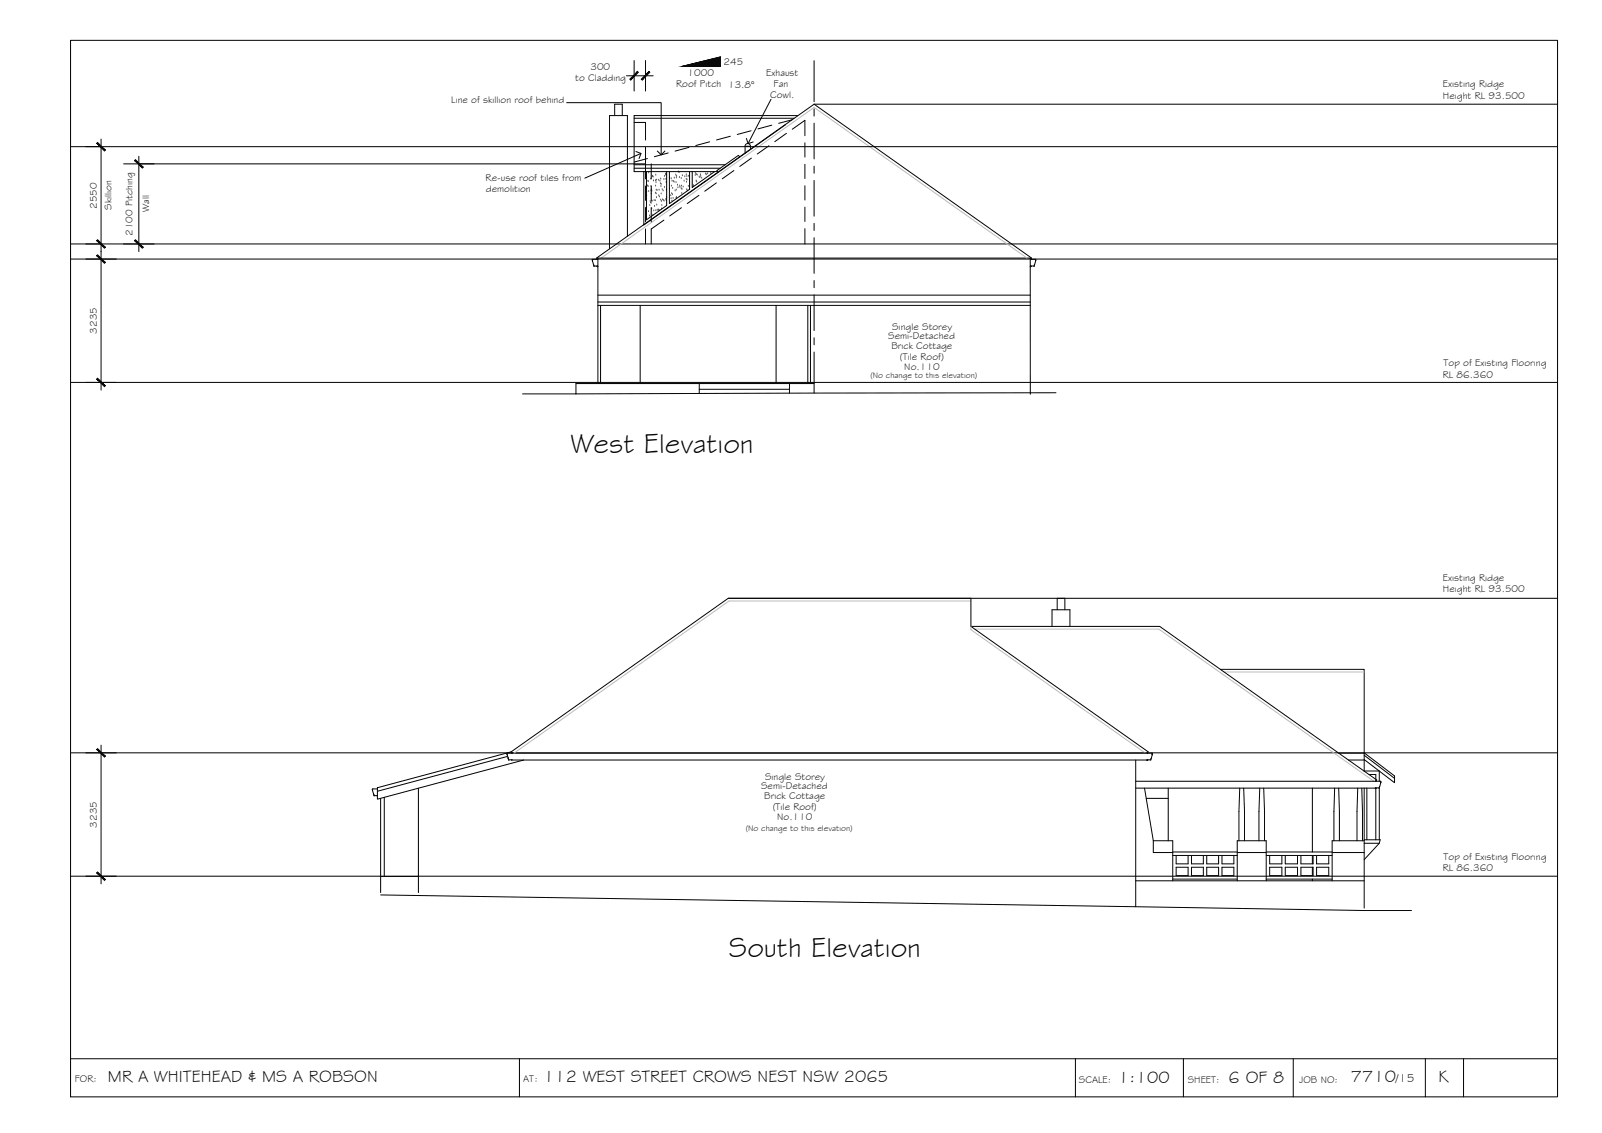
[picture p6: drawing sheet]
<svg xmlns="http://www.w3.org/2000/svg" width="420mm" height="297mm" viewBox="0 0 420 297" stroke-linecap="round" stroke-linejoin="round" font-family="sans-serif">
<!-- layer: CEILING-FLOOR LINES -->
<path d="M18.5 38.5h390M213.5 27.3h195M36.4 43h132.9M18.5 67.9h390M18.5 64h390M18.5 100.3h390M191 156.9h217.5M18.5 197.4h390M18.5 229.7h390" fill="none" stroke="#000" stroke-width=".26"/>
<!-- layer: BORDER -->
<path d="M18.5 10.6h390v277h-390zM18.5 277.6h390M136.2 277.6v10M282.1 277.6v10M310.4 277.6v10M339.2 277.6v10M373.8 277.6v10M383.8 277.6v10" fill="none" stroke="#000" stroke-width=".26"/>
<!-- layer: EXISTING -->
<g fill="none" stroke="#000" stroke-width=".26">
<path d="M161.2 30.3v-3h2v3M155.4 68.4h.1M155.4 68.4l.4 1.4M155.8 69.8h.8M155.8 69.8h.1M156.5 69.8h.3M156.7 69.7l-.1 .1M156.7 68h.1M156.7 69.7v.2h.1M156.7 68l-.3-.3 57.1-40.4 57.1 40.4-.3 .3M156.8 68h-1.4v.4M156.8 79.2h113.4"/>
<path d="M156.8 77.4h113.4M164.6 61.9v-31.6h-4.7v34.9M270.2 69.8h.3M270.3 68h.1M270.3 68h1.2l.2 .2M270.4 69.8l-.2 .1M270.4 69.8h.8M271.2 69.8h.1M271.7 68.2l-.5 1.6M156.8 80.1h113.4M157.5 80.1v20.5M167.9 80.1v20.2"/>
<path d="M203.5 80.1v20.2M211.9 80.1v20.5M212.6 80.1v20.5M156.8 100.6v-32.9h113.4v35.7M183.4 100.6v2.6M183.4 102.1h23.7M207.1 100.6v2.5M213.5 100.6h-62.4v2.7M277.3 159.9v-3h2v3M254.6 164.2h49.6l56.9 40.3-.3 .3M254.6 164.2l46.5 32.9-.2 .4M254.6 164.2v-7.3h-63.6l-56.9 40.2"/>
<path d="M275.9 164.2v-4.3h4.7v4.3M320.1 175.5h37.7v21.9M133.1 197.4l-.2 .2 .4 1.2M133.1 197.5l169-.1 .1 .5M133.1 198.3l-34.1 9.1M133.3 198.8l.1 .4M133.3 198.8h.1M133.4 199.3h167.7M133.4 199.2h.1M134.1 197.1l-35.1 9.4v3l38.4-10.2M134.1 197.1l.2 .4M134.3 197.5h.1"/>
<path d="M297.9 199.3v38.4M300.7 199.3l.2 .1v-.3l.9 .2M300.9 197.5h.1M301.8 199.2h.1M302.2 197.9h.1M302.2 197.9l-.4 1.3M351.1 197.5h6.7M353.7 199.3h4.1M357.8 197.4l7.9 6v1.8l-7.9-6.1M357.8 197.4v4.8M357.8 198l7.9 6.1M97.8 206.8h1.2"/>
<path d="M97.8 206.8l-.2 .1 .4 1.3M98 208.2l.1 .4M98 208.2h.1M98.1 208.6h.9M98.1 208.6h.1M99 206.8h.1M99.8 209.3v24.7M100.8 209.1v20.7M109.7 206.6v27.4M297.9 204.8h64.1l.1 .4M297.9 206.6h62.9M300.2 206.6l2.3 13.8"/>
<path d="M300.6 209.3h5.8M306.4 206.6v13.8M325.1 206.6l-.2 13.8M326.2 206.6l.2 13.8M330.4 206.6l-.2 13.8M331.4 206.6l.2 13.8M344.2 206.6v16.8M350 206.6l-.2 13.8M351.1 206.6l.2 13.8M356.1 206.6l-.2 13.8M357.2 206.6l.1 13.8M357.8 202.1h3.9v2.7"/>
<path d="M357.8 206.6v31.5M358.5 206.6v13.6M359 203h1.8v1.3M360.6 206.6l.2 .2M360.8 206.5l.9 .1M360.8 204.8h.1M360.8 206.5v.1M360.8 206.6v13.6M361.7 206.6h.1M361.7 206.6v13.6M362.1 205.2h.1M362.1 205.2l-.4 1.4"/>
<path d="M99.8 229.8h9.9M297.9 230.9h59.9M302.5 220.4h5.1v10.5M302.5 220.4v3.1h5.1M307.6 230.5h16.9M307.6 223.4h16.9M307.6 224.3h16.9M308.5 227.4h3.1v2.2h-3.1zM308.5 224.3v2.2h3.1v-2.2M312.5 227.4h3.1v2.2h-3.1zM312.5 224.3v2.2h3.1v-2.2M316.5 227.4h3.1v2.2h-3.1z"/>
<path d="M316.5 224.3v2.2h3.1v-2.2M320.5 227.4h3.1v2.2h-3.1zM320.5 224.3v2.2h3.1v-2.2M324.5 230.9v-10.5h7.6v10.5M324.5 223.5h7.6M332.1 230.5h17.3M332.1 223.4h17.3M332.1 224.3h17.3M333 227.4h3.2v2.2h-3.2zM333 224.3v2.2h3.2v-2.2M337.1 227.4h3.2v2.2h-3.2zM337.1 224.3v2.2h3.2v-2.2"/>
<path d="M341.2 227.4h3.2v2.2h-3.2zM341.2 224.3v2.2h3.2v-2.2M344.2 224.3v2.2M344.2 227.4v2.2M344.2 230.5v.4M345.3 227.4h3.2v2.2h-3.2zM345.3 224.3v2.2h3.2v-2.2M349.4 223.5h8.4M357.8 220.2h4.2l-.3 .9h-3.9M357.8 220.4h-8.4v10.5M361.7 221.1l-3.9 4.3"/>
</g>
<!-- layer: DIMENSION -->
<g fill="none" stroke="#000" stroke-width=".26">
<path d="M164.3 19.9h7M166.3 15.9v8M169.3 15.9v8M22.5 38.5h4M26.5 36.5v65.8M32.4 43h8M36.4 41v25M22.5 67.9h8M22.5 64h4M32.4 64h8M22.5 100.3h8M22.5 197.4h8"/>
<path d="M26.5 195.4v36.3M22.5 229.7h8"/>
</g>
<!-- layer: 0 -->
<g fill="#000" stroke="#000" stroke-width=".26">
<path d="M167.2 18.7l-1.8 2.3 2-2zM167.2 18.7l-1.8 2.3-.2-.2z"/>
<path d="M25.4 37.6l2 2 .2-.2zM25.4 37.6l.2-.2 2 2z"/>
<path d="M170.2 18.7l-2 2.1 .2 .2zM170.2 18.7l.2 .3-2 2z"/>
<path d="M35.3 42.1l2 2 .2-.2zM35.5 41.9l2 2-2.2-1.8z"/>
<path d="M25.4 63.1l2.2 1.7-2-1.9zM25.4 63.1l2.2 1.7-.2 .3z"/>
<path d="M25.4 67l2 2 .2-.2zM25.4 67l.2-.2 2 2z"/>
<path d="M35.5 62.9l-.2 .2 2.2 1.7zM35.3 63.1l2.2 1.7-.2 .3z"/>
<path d="M25.6 99.2l-.2 .2 2.2 1.7zM25.4 99.4l2.2 1.7-.2 .3z"/>
<path d="M25.4 196.5l2 2 .2-.2zM25.4 196.5l.2-.2 2 2z"/>
<path d="M25.4 228.8l2.2 1.8-2-2zM25.4 228.8l2.2 1.8-.2 .2z"/>
</g>
<!-- layer: BOUNDARY -->
<path d="M213.5 15.9v10.8M213.5 28.5v1.9M213.5 32.3v9.4M213.5 43.6v1.8M213.5 47.3v9.4M213.5 58.5v1.9M213.5 62.3v9.4M213.5 73.5v1.9M213.5 77.3v9.4M213.5 88.6v1.8M213.5 92.3v10.8" fill="none" stroke="#000" stroke-width=".26"/>
<!-- layer: 0.13 -->
<g fill="none" stroke="#000" stroke-width=".26">
<path d="M166.3 32.1h3v4.6M169.3 38.6v8.3M180.7 38.6l-3.7 1M186.1 37.2l-3.6 1M191.5 35.7l-3.6 1M197 34.3l-3.6 1M201.7 38.2l-3.1 2.2M202.4 32.8l-3.6 1M206.3 35l-3.1 2.1M207.7 31.4l-3.5 .9M207.8 33.9l3.3-2.3v4M211.1 37.4v3.8"/>
<path d="M169.3 48.8v3.7M169.3 54.4v3.8M169.8 41.6l-3.5 .9M170.8 43v3.9M170.8 48.8v3.7M170.8 54.4v3.8M174.1 57.7l-3.3 2.3M175.2 40.1l-3.6 1M178.7 54.5l-3.1 2.1M183.3 51.2l-3.1 2.2M187.9 48l-3.1 2.1M192.5 44.7l-3.1 2.2"/>
<path d="M197.1 41.5l-3.1 2.1M211.1 43.1v3.7M211.1 48.7v3.7M211.1 54.3v3.8M211.1 59.9v4.1M169.3 60v4M170.8 60v4"/>
</g>
<!-- layer: EXISTING -->
<path d="M157.7 67.7l55.8-39.5 55.9 39.5M254.6 157.6h-63.4l-56.4 39.9M254.6 164.2v.9l45.8 32.4M255.6 164.9h48.3l56.4 39.9M321.1 176.2h36.7" fill="none" stroke="#bababa" stroke-width=".26"/>
<!-- layer: WINDOWS -->
<path d="M194 41.1l-.3-.4-5.7 4.1 .3 .4" fill="none" stroke="#000" stroke-width=".26"/>
<!-- layer: GRDLEV -->
<path d="M277 103l-139.9 .3M99.8 234.6l258 4.1h12.4" fill="none" stroke="#000" stroke-width=".26"/>
<!-- layer: NEWWORK -->
<path d="M166.3 31h42M206 32.7l-37.1 26.3v-14M209.3 30.3h-43v14.7h21.8M166.3 43.2h23.9M166.3 44.1h22.6M169.6 45v12.6l5.2-3.7v-8.9M175.6 45v8.4l5.3-3.8v-4.6M181.6 45v4.1l5.8-4.1" fill="none" stroke="#000" stroke-width=".26"/>
<!-- layer: HATCH -->
<g fill="none" stroke="#545454" stroke-width=".26">
<path d="M169.6 55.8h.1M169.6 52.2h.1M169.6 50.3h.1M169.6 51.3h.1M169.8 48.7h.1M169.9 47.5h.1M170 48.9h.1M170 47.6h.1M170.1 55.5h.1M170.1 50.2h.1M170.1 45.3h.1M170.4 56.6h.1"/>
<path d="M170.4 53.9h.1M170.5 52.8h.1M170.6 53.1h.1M170.7 46.9h.1M170.7 48.9h.1M170.7 50.1h.1M170.8 53.3h.1M170.8 50.9h.1M170.9 52.8h.1M170.9 49.7h.1M170.9 54.8h.1M170.9 50.1h.1"/>
<path d="M171.1 52.7h.1M171.1 46.2h.1M171.2 56.4h.1M171.3 46.4h.1M171.4 47.4h.1M171.5 55.3h.1M171.6 52.6h.1M171.7 54.1h.1M171.9 52.6h.1M171.9 50.6h.1M171.9 47.4h.1M171.9 48.8h.1"/>
<path d="M172 45.9h.1M172 55.2h.1M172 47.9h.1M172.1 50.8h.1M172.1 49.8h.1M172.2 51.8h.1M172.2 47.2h.1M172.2 53.8h.1M172.3 49.9h.1M172.4 55.1h.1M172.7 55h.1M172.7 47.3h.1"/>
<path d="M172.8 51.3h.1M172.8 55.1h.1M172.9 49.9h.1M172.9 55.2h.1M173 51.6h.1M173.1 47.5h.1M173.2 48.2h.1M173.3 46.9h.1M173.3 52.4h.1M173.3 48.9h.1M173.4 50.9h.1M173.4 48.3h.1"/>
<path d="M173.5 52.8h.1M173.5 54.8h.1M173.6 53.9h.1M173.7 49.8h.1M173.8 52.4h.1M173.9 50.1h.1M174 52.5h.1M174.1 47.1h.1M174.2 52.7h.1M174.3 46.2h.1M174.3 49.1h.1M174.5 45.7h.1"/>
<path d="M174.6 52.3h.1M174.7 45.9h.1M174.7 47h.1M174.7 45.8h.1M174.7 47.9h.1M174.7 52.6h.1M174.8 49.8h.1M174.8 51.8h.1M175.6 49.5h.1M175.6 46.6h.1M175.9 51.3h.1M176 52.1h.1"/>
<path d="M176 46.9h.1M176.1 48.8h.1M176.2 50.8h.1M176.2 52.7h.1M176.3 47.5h.1M176.4 51h.1M176.4 49.4h.1M176.5 52h.1M176.6 47.6h.1M176.8 47.7h.1M176.9 46.7h.1M177.1 50.1h.1"/>
<path d="M177.2 45.9h.1M177.3 47.9h.1M177.4 49.8h.1M177.4 51.9h.1M177.4 52h.1M177.4 46.6h.1M177.4 51.8h.1M177.4 46.2h.1M177.7 48.5h.1M177.8 49.2h.1M177.9 45.1h.1M178.1 45.3h.1"/>
<path d="M178.2 46.5h.1M178.3 48.8h.1M178.3 49.1h.1M178.7 46.8h.1M178.7 49.5h.1M178.7 48.8h.1M178.8 50.7h.1M178.9 49.6h.1M179 46.1h.1M179.2 49h.1M179.4 47.5h.1M179.6 46.3h.1"/>
<path d="M180 45.8h.1M180 47h.1M180.1 47.8h.1M180.1 49.7h.1M180.1 46.3h.1M180.2 47.2h.1M180.2 50h.1M180.5 48.9h.1M180.6 46.2h.1M181.9 48.7h.1M182.3 46h.1M182.4 45.5h.1"/>
<path d="M182.6 47.5h.1M182.7 45.8h.1M182.7 47.7h.1M182.9 45.9h.1M183.4 46.4h.1M183.6 46.6h.1M183.7 45.8h.1M183.8 46.2h.1M184 46.7h.1M185.1 45.6h.1M185.2 45.8h.1M185.6 45.6h.1"/>
<path d="M186.4 45.5h.1"/>
</g>
<!-- layer: TEXT -->
<path d="M178.9 17.4l10-2.5v2.5z" fill="#000" stroke="#000" stroke-width=".26"/>
<path d="M178.9 17.4l10-2.5v2.5zM188.9 15l-10 2.4" fill="none" stroke="#000" stroke-width=".26"/>
<!-- layer: SERVICES -->
<path d="M195.4 38.3a.71 .71 0 0 1 .7-.7 .71 .71 0 0 1 .7 .7M196.8 39.1v-.8h-1.4v1.9" fill="none" stroke="#000" stroke-width=".26"/>
<!-- layer: 0 -->
<path d="M148.6 26.9h24.8v13.7M166.8 39.7l1.3 .5-.5 1.4M172.4 39.6l1 1 1-1M195.8 36.3l.4 1.3 1.3-.4M202.2 26l-6 11.6M168.1 40.2l-14.7 6.5" fill="none" stroke="#000" stroke-width=".26"/>
<g font-size="7.5">
<text x="149.6" y="118.7">West Elevation</text>
<text x="191.1" y="250.9">South Elevation</text>
</g>
<g font-size="4.5">
<text x="28.3" y="283.6">MR A WHITEHEAD &amp; MS A ROBSON</text>
<text x="142.5" y="283.6">112 WEST STREET CROWS NEST NSW 2065</text>
<text x="293.3" y="283.9">1:100</text>
<text x="322.2" y="283.9">6 OF 8</text>
<text x="354.3" y="283.8">7710</text>
<text x="377.3" y="283.7">K</text>
</g>
<text font-size="3.2" x="366.1" y="283.8">/15</text>
<g font-size="2.6">
<text x="189.8" y="17">245</text>
<text x="150.9" y="21.2">to Cladding</text>
<text x="154.8" y="18.2">300</text>
<text x="177.3" y="22.9">Roof Pitch 13.8°</text>
<text x="180.3" y="20">1000</text>
<text x="201" y="19.9">Exhaust</text>
<text x="202.9" y="22.8">Fan</text>
<text x="378.4" y="22.9">Existing Ridge</text>
<text x="118.4" y="27">Line of skillion roof behind</text>
<text x="202" y="25.7">Cowl.</text>
<text x="378.4" y="25.9">Height RL 93.500</text>
<text x="127.4" y="47.5">Re-use roof tiles from</text>
<text x="127.5" y="50.4">demolition</text>
<text x="25.4" y="54.8" transform="rotate(-90 25.4 54.8)">2550</text>
<text x="29.3" y="55" transform="rotate(-90 29.3 55)">Skillion</text>
<text x="39.2" y="55.6" transform="rotate(-90 39.2 55.6)">Wall</text>
<text x="34.7" y="61.9" transform="rotate(-90 34.7 61.9)">2100 Pitching</text>
<text x="25.4" y="87.5" transform="rotate(-90 25.4 87.5)">3235</text>
<text x="233" y="88.9">Semi-Detached</text>
<text x="234" y="86.5">Single Storey</text>
<text x="233.8" y="91.5">Brick Cottage</text>
<text x="236" y="94.3">(Tile Roof)</text>
<text x="237.2" y="97.1">No.110</text>
<text x="378.4" y="99">RL 86.360</text>
<text x="378.6" y="96.1">Top of Existing Flooring</text>
<text x="378.4" y="155.3">Height RL 93.500</text>
<text x="378.4" y="152.4">Existing Ridge</text>
<text x="199.6" y="206.8">Semi-Detached</text>
<text x="200.4" y="209.4">Brick Cottage</text>
<text x="200.6" y="204.4">Single Storey</text>
<text x="202.7" y="212.3">(Tile Roof)</text>
<text x="203.8" y="215">No.110</text>
<text x="25.4" y="217" transform="rotate(-90 25.4 217)">3235</text>
<text x="378.6" y="225.5">Top of Existing Flooring</text>
<text x="378.4" y="228.5">RL 86.360</text>
<text x="19.6" y="283.8">FOR:</text>
<text x="137.2" y="283.6">AT:</text>
<text x="283" y="283.9">SCALE:</text>
<text x="311.5" y="283.9">SHEET:</text>
<text x="340.7" y="283.9">JOB NO:</text>
</g>
<g font-size="2.2">
<text x="228.3" y="99.2">(No change to this elevation)</text>
<text x="195.6" y="217.9">(No change to this elevation)</text>
</g>
</svg>
